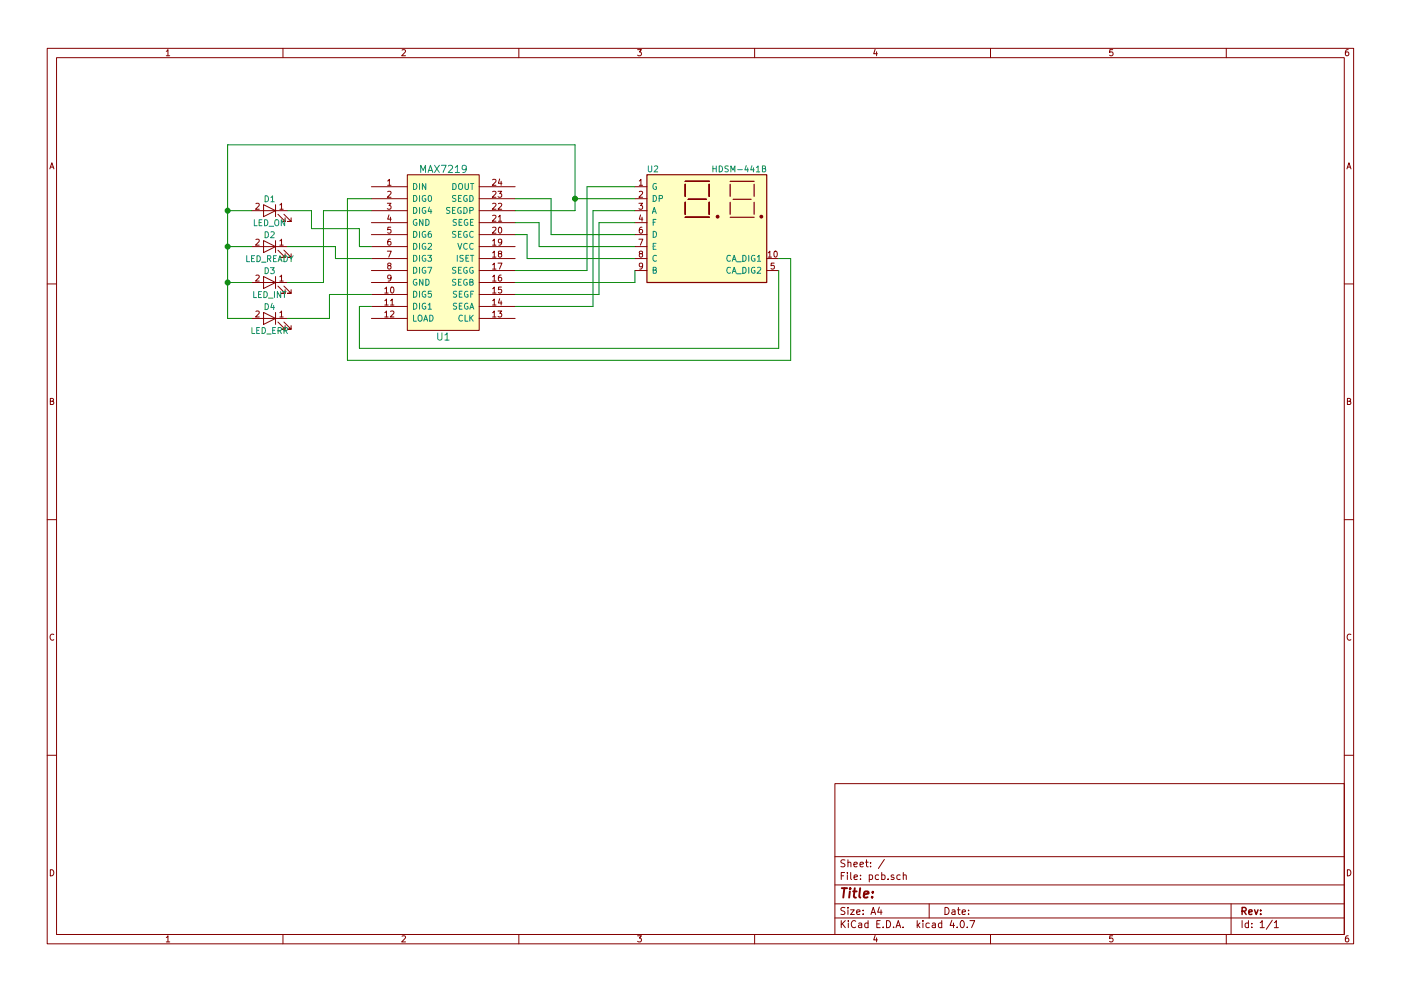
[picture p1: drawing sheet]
EESchema Schematic File Version 2
LIBS:power
LIBS:device
LIBS:switches
LIBS:relays
LIBS:motors
LIBS:transistors
LIBS:conn
LIBS:linear
LIBS:regul
LIBS:74xx
LIBS:cmos4000
LIBS:adc-dac
LIBS:memory
LIBS:xilinx
LIBS:microcontrollers
LIBS:dsp
LIBS:microchip
LIBS:analog_switches
LIBS:motorola
LIBS:texas
LIBS:intel
LIBS:audio
LIBS:interface
LIBS:digital-audio
LIBS:philips
LIBS:display
LIBS:cypress
LIBS:siliconi
LIBS:opto
LIBS:atmel
LIBS:contrib
LIBS:valves
LIBS:ESP8266
LIBS:max
LIBS:pcb-cache
EELAYER 25 0
EELAYER END
$Descr A4 11693 8268
encoding utf-8
Sheet 1 1
Title ""
Date ""
Rev ""
Comp ""
Comment1 ""
Comment2 ""
Comment3 ""
Comment4 ""
$EndDescr
$Comp
L MAX7219 U1
U 1 1
P 3700 2100
F 0 "U1" H 3700 1400 60  0000 C CNN
F 1 "MAX7219" H 3700 2800 60  0000 C CNN
F 2 "" H 4300 2100 60  0000 C CNN
F 3 "" H 4300 2100 60  0000 C CNN
	1    3700 2100
	1    0    0    -1  
$EndComp
$Comp
L LED D1
U 1 1
P 2250 1750
F 0 "D1" H 2250 1850 50  0000 C CNN
F 1 "LED_ON" H 2250 1650 50  0000 C CNN
F 2 "" H 2250 1750 50  0001 C CNN
F 3 "" H 2250 1750 50  0001 C CNN
	1    2250 1750
	-1   0    0    -1  
$EndComp
$Comp
L LED D2
U 1 1
P 2250 2050
F 0 "D2" H 2250 2150 50  0000 C CNN
F 1 "LED_READY" H 2250 1950 50  0000 C CNN
F 2 "" H 2250 2050 50  0001 C CNN
F 3 "" H 2250 2050 50  0001 C CNN
	1    2250 2050
	-1   0    0    -1  
$EndComp
$Comp
L LED D3
U 1 1
P 2250 2350
F 0 "D3" H 2250 2450 50  0000 C CNN
F 1 "LED_INT" H 2250 2250 50  0000 C CNN
F 2 "" H 2250 2350 50  0001 C CNN
F 3 "" H 2250 2350 50  0001 C CNN
	1    2250 2350
	-1   0    0    -1  
$EndComp
$Comp
L LED D4
U 1 1
P 2250 2650
F 0 "D4" H 2250 2750 50  0000 C CNN
F 1 "LED_ERR" H 2250 2550 50  0000 C CNN
F 2 "" H 2250 2650 50  0001 C CNN
F 3 "" H 2250 2650 50  0001 C CNN
	1    2250 2650
	-1   0    0    -1  
$EndComp
$Comp
L HDSM-441B U2
U 1 1
P 5900 1850
F 0 "U2" H 5450 2300 50  0000 C CNN
F 1 "HDSM-441B" H 6170 2300 50  0000 C CNN
F 2 "Displays:HDSM-441B_HDSM-443B" H 5900 1250 50  0001 C CNN
F 3 "" H 5780 1850 50  0001 C CNN
	1    5900 1850
	1    0    0    -1  
$EndComp
Wire Wire Line
	4300 2350 5300 2350
Wire Wire Line
	5300 2350 5300 2250
Wire Wire Line
	4300 1950 4400 1950
Wire Wire Line
	4400 1950 4400 2150
Wire Wire Line
	4400 2150 5300 2150
Wire Wire Line
	4300 1850 4500 1850
Wire Wire Line
	4500 1850 4500 2050
Wire Wire Line
	4500 2050 5300 2050
Wire Wire Line
	4300 1650 4600 1650
Wire Wire Line
	4600 1650 4600 1950
Wire Wire Line
	4600 1950 5300 1950
Wire Wire Line
	4300 2450 5000 2450
Wire Wire Line
	5000 2450 5000 1850
Wire Wire Line
	5000 1850 5300 1850
Wire Wire Line
	4300 2550 4950 2550
Wire Wire Line
	4950 2550 4950 1750
Wire Wire Line
	4950 1750 5300 1750
Wire Wire Line
	4800 1750 4300 1750
Wire Wire Line
	4800 1200 4800 1750
Wire Wire Line
	4800 1650 5300 1650
Wire Wire Line
	4300 2250 4900 2250
Wire Wire Line
	4900 2250 4900 1550
Wire Wire Line
	4900 1550 5300 1550
Wire Wire Line
	6600 2150 6600 3000
Wire Wire Line
	6600 2150 6500 2150
Wire Wire Line
	3100 2550 3000 2550
Wire Wire Line
	3000 2550 3000 2900
Wire Wire Line
	3000 2900 6500 2900
Wire Wire Line
	6500 2900 6500 2250
Wire Wire Line
	3100 1650 2900 1650
Wire Wire Line
	2900 1650 2900 3000
Wire Wire Line
	2900 3000 6600 3000
Wire Wire Line
	1900 2650 2100 2650
Wire Wire Line
	1900 1200 1900 2650
Wire Wire Line
	1900 2350 2100 2350
Wire Wire Line
	1900 2050 2100 2050
Connection ~ 1900 2350
Wire Wire Line
	1900 1750 2100 1750
Connection ~ 1900 2050
Wire Wire Line
	1900 1200 4800 1200
Connection ~ 4800 1650
Connection ~ 1900 1750
Wire Wire Line
	2400 2050 2800 2050
Wire Wire Line
	2800 2050 2800 2150
Wire Wire Line
	2800 2150 3100 2150
Wire Wire Line
	2400 2650 2750 2650
Wire Wire Line
	2750 2650 2750 2450
Wire Wire Line
	2750 2450 3100 2450
Wire Wire Line
	2400 2350 2700 2350
Wire Wire Line
	2700 2350 2700 1750
Wire Wire Line
	2700 1750 3100 1750
Wire Wire Line
	2400 1750 2600 1750
Wire Wire Line
	2600 1750 2600 1900
Wire Wire Line
	2600 1900 3000 1900
Wire Wire Line
	3000 1900 3000 2050
Wire Wire Line
	3000 2050 3100 2050
$EndSCHEMATC
